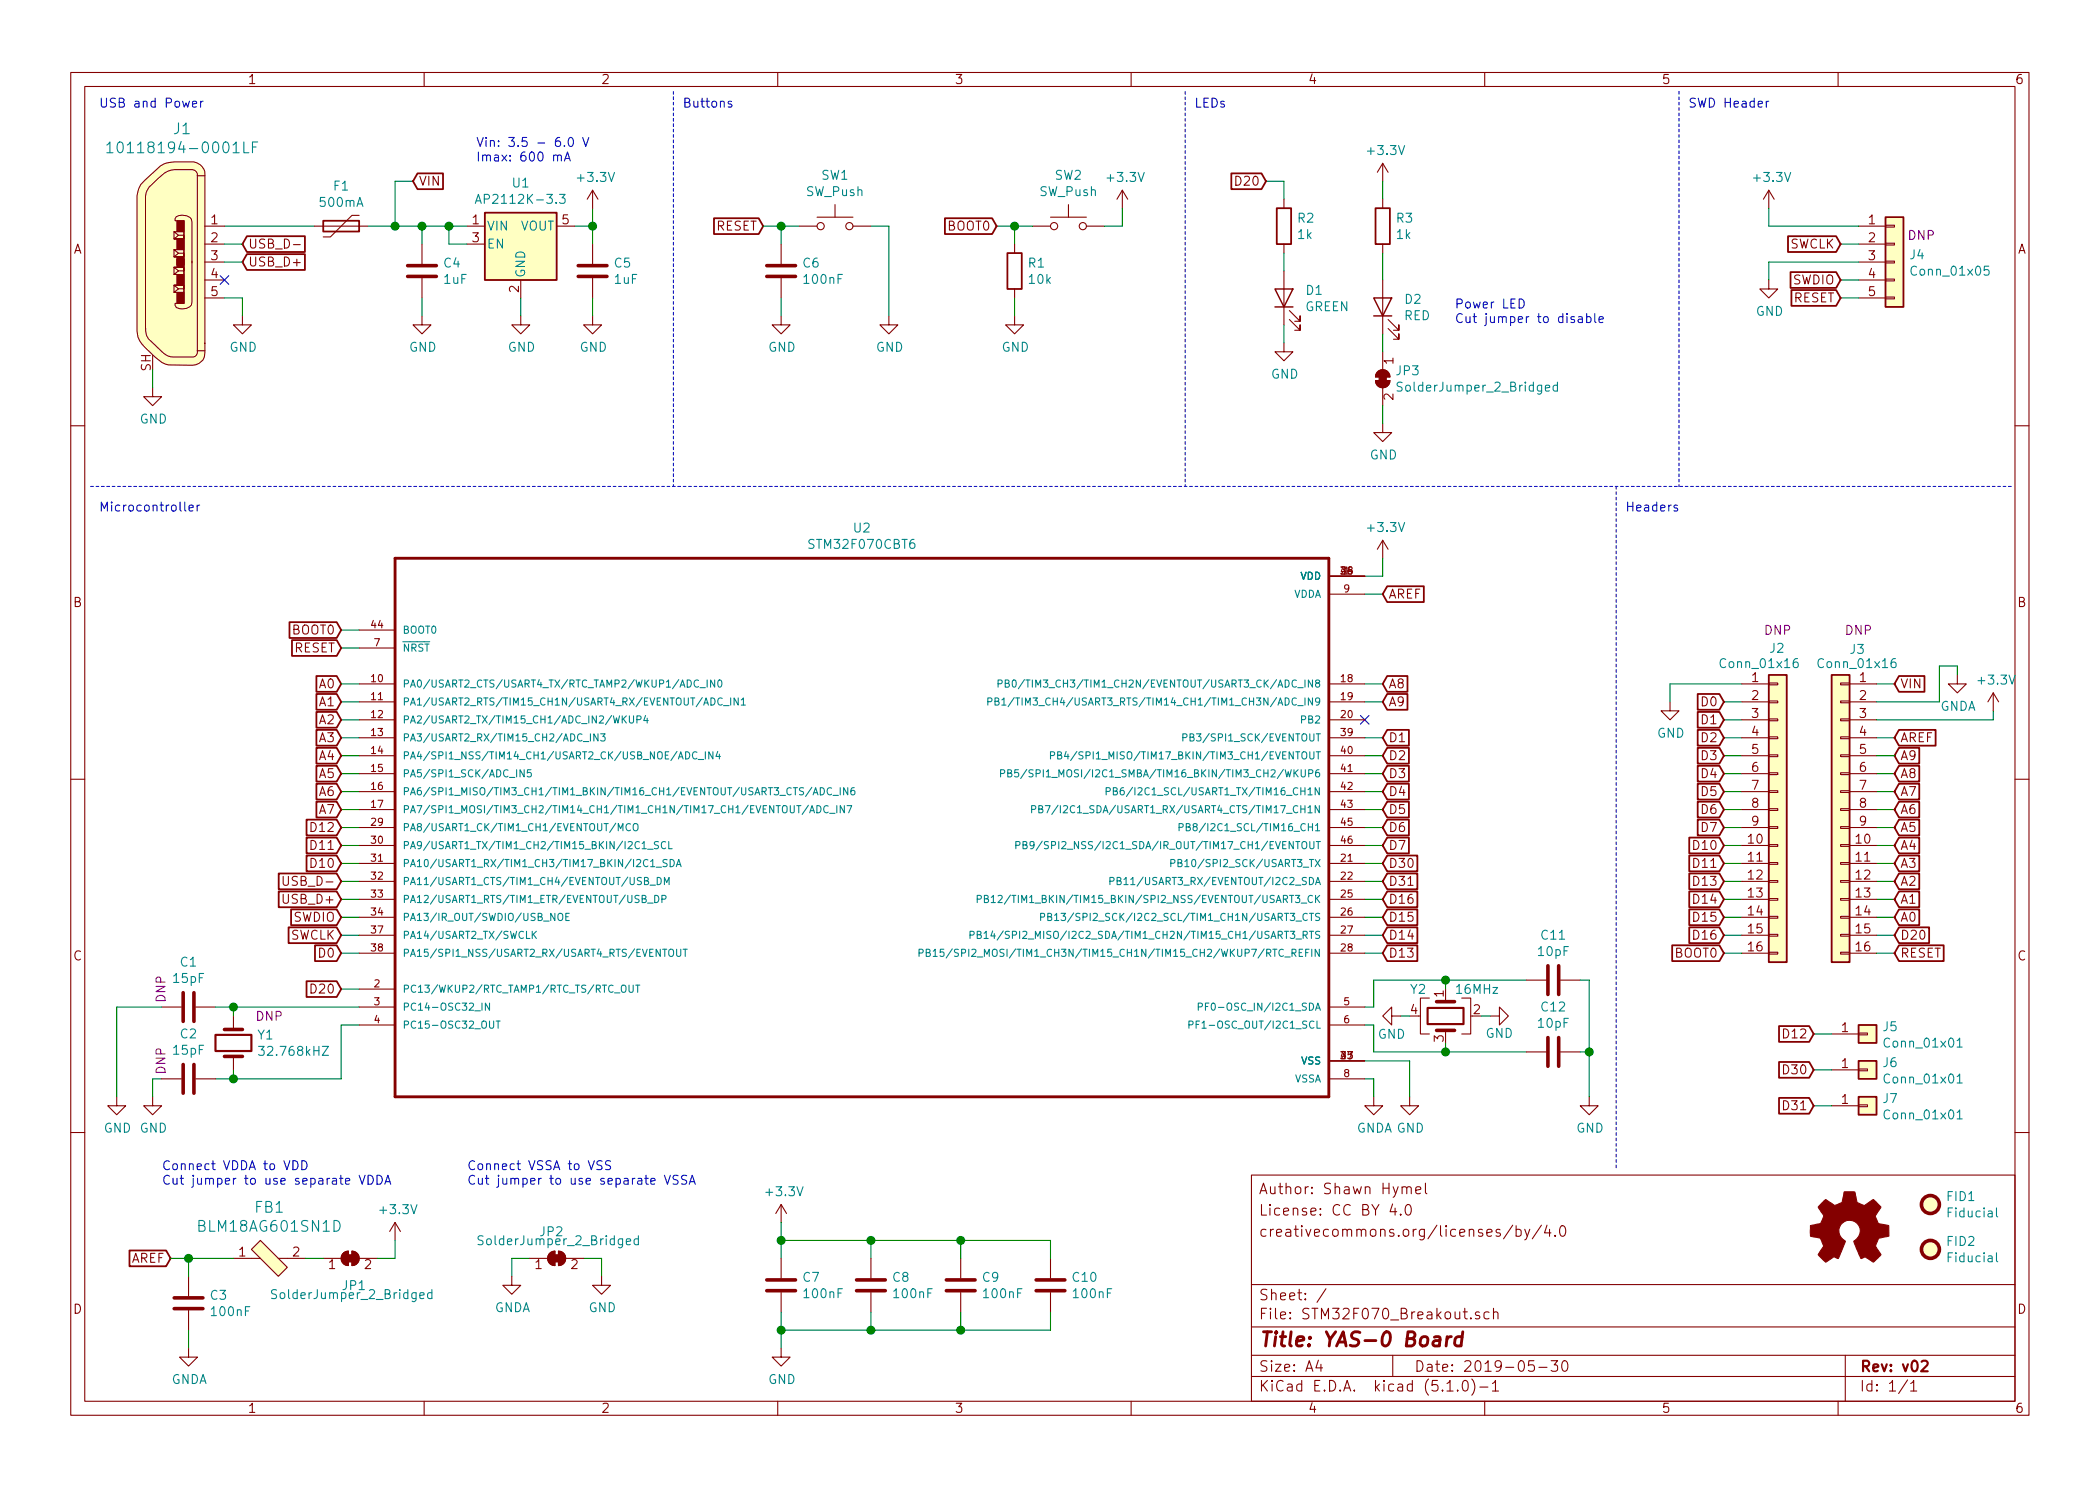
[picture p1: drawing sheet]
EESchema Schematic File Version 4
LIBS:STM32F070_Breakout-cache
EELAYER 29 0
EELAYER END
$Descr A4 11693 8268
encoding utf-8
Sheet 1 1
Title "YAS-0 Board"
Date "2019-05-30"
Rev "v02"
Comp ""
Comment1 ""
Comment2 "creativecommons.org/licenses/by/4.0"
Comment3 "License: CC BY 4.0"
Comment4 "Author: Shawn Hymel"
$EndDescr
$Comp
L Device:Polyfuse F1
U 1 1
P 1900 1250
F 0 "F1" V 1675 1250 50  0000 C CNN
F 1 "500mA" V 1766 1250 50  0000 C CNN
F 2 "footprints:0ZCK0050FF2E" H 1950 1050 50  0001 L CNN
F 3 "~" H 1900 1250 50  0001 C CNN
	1    1900 1250
	0    1    1    0   
$EndComp
$Comp
L Regulator_Linear:AP2112K-3.3 U1
U 1 1
P 2900 1350
F 0 "U1" H 2900 1692 50  0000 C CNN
F 1 "AP2112K-3.3" H 2900 1601 50  0000 C CNN
F 2 "Package_TO_SOT_SMD:SOT-23-5" H 2900 1675 50  0001 C CNN
F 3 "https://www.diodes.com/assets/Datasheets/AP2112.pdf" H 2900 1450 50  0001 C CNN
	1    2900 1350
	1    0    0    -1  
$EndComp
$Comp
L Device:C C4
U 1 1
P 2350 1500
F 0 "C4" H 2465 1546 50  0000 L CNN
F 1 "1uF" H 2465 1455 50  0000 L CNN
F 2 "Capacitor_SMD:C_0603_1608Metric" H 2388 1350 50  0001 C CNN
F 3 "~" H 2350 1500 50  0001 C CNN
	1    2350 1500
	1    0    0    -1  
$EndComp
$Comp
L Device:C C5
U 1 1
P 3300 1500
F 0 "C5" H 3415 1546 50  0000 L CNN
F 1 "1uF" H 3415 1455 50  0000 L CNN
F 2 "Capacitor_SMD:C_0603_1608Metric" H 3338 1350 50  0001 C CNN
F 3 "~" H 3300 1500 50  0001 C CNN
	1    3300 1500
	1    0    0    -1  
$EndComp
$Comp
L Device:R R2
U 1 1
P 7150 1250
F 0 "R2" H 7220 1296 50  0000 L CNN
F 1 "1k" H 7220 1205 50  0000 L CNN
F 2 "Resistor_SMD:R_0603_1608Metric" V 7080 1250 50  0001 C CNN
F 3 "~" H 7150 1250 50  0001 C CNN
	1    7150 1250
	1    0    0    -1  
$EndComp
$Comp
L Device:R R3
U 1 1
P 7700 1250
F 0 "R3" H 7770 1296 50  0000 L CNN
F 1 "1k" H 7770 1205 50  0000 L CNN
F 2 "Resistor_SMD:R_0603_1608Metric" V 7630 1250 50  0001 C CNN
F 3 "~" H 7700 1250 50  0001 C CNN
	1    7700 1250
	1    0    0    -1  
$EndComp
$Comp
L Device:LED D1
U 1 1
P 7150 1650
F 0 "D1" V 7189 1533 50  0000 R CNN
F 1 "GREEN" V 7098 1533 50  0000 R CNN
F 2 "digikey-footprints:LED_0603" H 7150 1650 50  0001 C CNN
F 3 "~" H 7150 1650 50  0001 C CNN
	1    7150 1650
	0    -1   -1   0   
$EndComp
$Comp
L Device:LED D2
U 1 1
P 7700 1700
F 0 "D2" V 7739 1583 50  0000 R CNN
F 1 "RED" V 7648 1583 50  0000 R CNN
F 2 "digikey-footprints:LED_0603" H 7700 1700 50  0001 C CNN
F 3 "~" H 7700 1700 50  0001 C CNN
	1    7700 1700
	0    -1   -1   0   
$EndComp
$Comp
L Jumper:SolderJumper_2_Bridged JP3
U 1 1
P 7700 2100
F 0 "JP3" V 7654 2168 50  0000 L CNN
F 1 "SolderJumper_2_Bridged" V 7745 2168 50  0000 L CNN
F 2 "Jumper:SolderJumper-2_P1.3mm_Bridged_RoundedPad1.0x1.5mm" H 7700 2100 50  0001 C CNN
F 3 "~" H 7700 2100 50  0001 C CNN
	1    7700 2100
	0    1    1    0   
$EndComp
Text Notes 8100 1800 0    50   ~ 0
Power LED\nCut jumper to disable
Text GLabel 1350 1450 2    50   Input ~ 0
USB_D+
Text GLabel 1350 1350 2    50   Input ~ 0
USB_D-
Wire Wire Line
	1250 1250 1750 1250
Wire Wire Line
	2050 1250 2200 1250
Wire Wire Line
	2600 1350 2500 1350
Wire Wire Line
	2500 1350 2500 1250
Connection ~ 2500 1250
Wire Wire Line
	2500 1250 2600 1250
Wire Wire Line
	2350 1250 2350 1350
Connection ~ 2350 1250
Wire Wire Line
	2350 1250 2500 1250
Wire Wire Line
	3200 1250 3300 1250
Wire Wire Line
	3300 1250 3300 1350
Wire Wire Line
	3300 1250 3300 1150
Connection ~ 3300 1250
$Comp
L power:GND #PWR06
U 1 1
P 2350 1750
F 0 "#PWR06" H 2350 1500 50  0001 C CNN
F 1 "GND" H 2355 1577 50  0000 C CNN
F 2 "" H 2350 1750 50  0001 C CNN
F 3 "" H 2350 1750 50  0001 C CNN
	1    2350 1750
	1    0    0    -1  
$EndComp
$Comp
L power:GND #PWR08
U 1 1
P 2900 1750
F 0 "#PWR08" H 2900 1500 50  0001 C CNN
F 1 "GND" H 2905 1577 50  0000 C CNN
F 2 "" H 2900 1750 50  0001 C CNN
F 3 "" H 2900 1750 50  0001 C CNN
	1    2900 1750
	1    0    0    -1  
$EndComp
$Comp
L power:GND #PWR010
U 1 1
P 3300 1750
F 0 "#PWR010" H 3300 1500 50  0001 C CNN
F 1 "GND" H 3305 1577 50  0000 C CNN
F 2 "" H 3300 1750 50  0001 C CNN
F 3 "" H 3300 1750 50  0001 C CNN
	1    3300 1750
	1    0    0    -1  
$EndComp
Wire Wire Line
	2350 1650 2350 1750
Wire Wire Line
	2900 1650 2900 1750
Wire Wire Line
	3300 1650 3300 1750
$Comp
L power:+3.3V #PWR09
U 1 1
P 3300 1150
F 0 "#PWR09" H 3300 1000 50  0001 C CNN
F 1 "+3.3V" H 3315 1323 50  0000 C CNN
F 2 "" H 3300 1150 50  0001 C CNN
F 3 "" H 3300 1150 50  0001 C CNN
	1    3300 1150
	1    0    0    -1  
$EndComp
Wire Wire Line
	2200 1250 2200 1000
Wire Wire Line
	2200 1000 2300 1000
Connection ~ 2200 1250
Wire Wire Line
	2200 1250 2350 1250
Text GLabel 2300 1000 2    50   Input ~ 0
VIN
$Comp
L power:+3.3V #PWR019
U 1 1
P 7700 1000
F 0 "#PWR019" H 7700 850 50  0001 C CNN
F 1 "+3.3V" H 7715 1173 50  0000 C CNN
F 2 "" H 7700 1000 50  0001 C CNN
F 3 "" H 7700 1000 50  0001 C CNN
	1    7700 1000
	1    0    0    -1  
$EndComp
$Comp
L power:GND #PWR018
U 1 1
P 7150 1900
F 0 "#PWR018" H 7150 1650 50  0001 C CNN
F 1 "GND" H 7155 1727 50  0000 C CNN
F 2 "" H 7150 1900 50  0001 C CNN
F 3 "" H 7150 1900 50  0001 C CNN
	1    7150 1900
	1    0    0    -1  
$EndComp
$Comp
L power:GND #PWR020
U 1 1
P 7700 2350
F 0 "#PWR020" H 7700 2100 50  0001 C CNN
F 1 "GND" H 7705 2177 50  0000 C CNN
F 2 "" H 7700 2350 50  0001 C CNN
F 3 "" H 7700 2350 50  0001 C CNN
	1    7700 2350
	1    0    0    -1  
$EndComp
Wire Wire Line
	7150 1000 7150 1100
Wire Wire Line
	7150 1400 7150 1500
Wire Wire Line
	7150 1800 7150 1900
Wire Wire Line
	7700 1000 7700 1100
Wire Wire Line
	7700 1400 7700 1550
Wire Wire Line
	7700 1850 7700 1950
Wire Wire Line
	7700 2250 7700 2350
Wire Wire Line
	7150 1000 7050 1000
Text GLabel 7050 1000 0    50   Input ~ 0
D20
$Comp
L Connector_Generic:Conn_01x05 J4
U 1 1
P 10550 1450
F 0 "J4" H 10630 1492 50  0000 L CNN
F 1 "Conn_01x05" H 10630 1401 50  0000 L CNN
F 2 "STM32F070_Breakout:PinHeader_1x05_P2.54mm_Vertical_NoSilk" H 10550 1450 50  0001 C CNN
F 3 "~" H 10550 1450 50  0001 C CNN
F 4 "DNP" H 10700 1600 50  0000 C CNN "Config"
	1    10550 1450
	1    0    0    -1  
$EndComp
Wire Wire Line
	10350 1250 9850 1250
$Comp
L power:+3.3V #PWR026
U 1 1
P 9850 1150
F 0 "#PWR026" H 9850 1000 50  0001 C CNN
F 1 "+3.3V" H 9865 1323 50  0000 C CNN
F 2 "" H 9850 1150 50  0001 C CNN
F 3 "" H 9850 1150 50  0001 C CNN
	1    9850 1150
	1    0    0    -1  
$EndComp
Wire Wire Line
	9850 1250 9850 1150
Wire Wire Line
	10350 1650 10250 1650
Wire Wire Line
	10350 1550 10250 1550
Wire Wire Line
	10350 1350 10250 1350
Text GLabel 10250 1350 0    50   Input ~ 0
SWCLK
Text GLabel 10250 1650 0    50   Input ~ 0
RESET
Text GLabel 10250 1550 0    50   Input ~ 0
SWDIO
$Comp
L power:GND #PWR027
U 1 1
P 9850 1550
F 0 "#PWR027" H 9850 1300 50  0001 C CNN
F 1 "GND" H 9855 1377 50  0000 C CNN
F 2 "" H 9850 1550 50  0001 C CNN
F 3 "" H 9850 1550 50  0001 C CNN
	1    9850 1550
	1    0    0    -1  
$EndComp
Wire Wire Line
	9850 1450 9850 1550
Wire Wire Line
	9850 1450 10350 1450
Text Notes 9400 600  0    50   ~ 0
SWD Header
Text Notes 6650 600  0    50   ~ 0
LEDs
Text Notes 550  600  0    50   ~ 0
USB and Power
Wire Wire Line
	9700 3900 9600 3900
Wire Wire Line
	9700 4000 9600 4000
Wire Wire Line
	9700 4100 9600 4100
Wire Wire Line
	9700 4200 9600 4200
Wire Wire Line
	9700 4300 9600 4300
Wire Wire Line
	9700 4400 9600 4400
Wire Wire Line
	9700 4500 9600 4500
Wire Wire Line
	9700 4600 9600 4600
Wire Wire Line
	9700 4700 9600 4700
Wire Wire Line
	9700 4800 9600 4800
Wire Wire Line
	9700 4900 9600 4900
Wire Wire Line
	9700 5000 9600 5000
Wire Wire Line
	9700 5100 9600 5100
Wire Wire Line
	9700 5200 9600 5200
Wire Wire Line
	10450 5200 10550 5200
Wire Wire Line
	10450 5100 10550 5100
Wire Wire Line
	10450 5000 10550 5000
Wire Wire Line
	10450 4900 10550 4900
Wire Wire Line
	10450 4800 10550 4800
Wire Wire Line
	10450 4700 10550 4700
Wire Wire Line
	10450 4600 10550 4600
Wire Wire Line
	10450 4500 10550 4500
Wire Wire Line
	10450 4400 10550 4400
Wire Wire Line
	10450 4300 10550 4300
Wire Wire Line
	10450 3800 10550 3800
Text GLabel 10550 5100 2    50   Input ~ 0
A0
Text GLabel 10550 5000 2    50   Input ~ 0
A1
Text GLabel 10550 4900 2    50   Input ~ 0
A2
Text GLabel 10550 4800 2    50   Input ~ 0
A3
Text GLabel 10550 4600 2    50   Input ~ 0
A5
Text GLabel 10550 4500 2    50   Input ~ 0
A6
Text GLabel 10550 4400 2    50   Input ~ 0
A7
Text GLabel 10550 4300 2    50   Input ~ 0
A8
Text GLabel 10550 4200 2    50   Input ~ 0
A9
Text GLabel 10550 3800 2    50   Input ~ 0
VIN
$Comp
L power:+3.3V #PWR028
U 1 1
P 11100 3950
F 0 "#PWR028" H 11100 3800 50  0001 C CNN
F 1 "+3.3V" H 11115 4123 50  0000 C CNN
F 2 "" H 11100 3950 50  0001 C CNN
F 3 "" H 11100 3950 50  0001 C CNN
	1    11100 3950
	1    0    0    -1  
$EndComp
Text Notes 9050 2850 0    50   ~ 0
Headers
$Comp
L Switch:SW_Push SW1
U 1 1
P 4650 1250
F 0 "SW1" H 4650 1535 50  0000 C CNN
F 1 "SW_Push" H 4650 1444 50  0000 C CNN
F 2 "Button_Switch_SMD:SW_SPST_PTS810" H 4650 1450 50  0001 C CNN
F 3 "~" H 4650 1450 50  0001 C CNN
	1    4650 1250
	1    0    0    -1  
$EndComp
Wire Wire Line
	2000 3500 1900 3500
Wire Wire Line
	2000 3600 1900 3600
Text GLabel 1900 3500 0    50   Input ~ 0
BOOT0
Text GLabel 1900 3600 0    50   Input ~ 0
RESET
$Comp
L power:GND #PWR015
U 1 1
P 4950 1750
F 0 "#PWR015" H 4950 1500 50  0001 C CNN
F 1 "GND" H 4955 1577 50  0000 C CNN
F 2 "" H 4950 1750 50  0001 C CNN
F 3 "" H 4950 1750 50  0001 C CNN
	1    4950 1750
	1    0    0    -1  
$EndComp
Wire Wire Line
	4850 1250 4950 1250
Text GLabel 4250 1250 0    50   Input ~ 0
RESET
Wire Wire Line
	4250 1250 4350 1250
$Comp
L Device:C C6
U 1 1
P 4350 1500
F 0 "C6" H 4465 1546 50  0000 L CNN
F 1 "100nF" H 4465 1455 50  0000 L CNN
F 2 "Capacitor_SMD:C_0603_1608Metric" H 4388 1350 50  0001 C CNN
F 3 "~" H 4350 1500 50  0001 C CNN
	1    4350 1500
	1    0    0    -1  
$EndComp
Wire Wire Line
	4950 1250 4950 1750
Wire Wire Line
	4350 1250 4350 1350
Connection ~ 4350 1250
Wire Wire Line
	4350 1250 4450 1250
$Comp
L power:GND #PWR012
U 1 1
P 4350 1750
F 0 "#PWR012" H 4350 1500 50  0001 C CNN
F 1 "GND" H 4355 1577 50  0000 C CNN
F 2 "" H 4350 1750 50  0001 C CNN
F 3 "" H 4350 1750 50  0001 C CNN
	1    4350 1750
	1    0    0    -1  
$EndComp
Wire Wire Line
	4350 1650 4350 1750
$Comp
L Switch:SW_Push SW2
U 1 1
P 5950 1250
F 0 "SW2" H 5950 1535 50  0000 C CNN
F 1 "SW_Push" H 5950 1444 50  0000 C CNN
F 2 "Button_Switch_SMD:SW_SPST_PTS810" H 5950 1450 50  0001 C CNN
F 3 "~" H 5950 1450 50  0001 C CNN
	1    5950 1250
	1    0    0    -1  
$EndComp
Wire Wire Line
	5750 1250 5650 1250
Wire Wire Line
	5650 1250 5650 1350
Connection ~ 5650 1250
Wire Wire Line
	5550 1250 5650 1250
Text GLabel 5550 1250 0    50   Input ~ 0
BOOT0
$Comp
L Device:R R1
U 1 1
P 5650 1500
F 0 "R1" H 5720 1546 50  0000 L CNN
F 1 "10k" H 5720 1455 50  0000 L CNN
F 2 "Resistor_SMD:R_0603_1608Metric" V 5580 1500 50  0001 C CNN
F 3 "~" H 5650 1500 50  0001 C CNN
	1    5650 1500
	1    0    0    -1  
$EndComp
$Comp
L power:GND #PWR016
U 1 1
P 5650 1750
F 0 "#PWR016" H 5650 1500 50  0001 C CNN
F 1 "GND" H 5655 1577 50  0000 C CNN
F 2 "" H 5650 1750 50  0001 C CNN
F 3 "" H 5650 1750 50  0001 C CNN
	1    5650 1750
	1    0    0    -1  
$EndComp
Wire Wire Line
	5650 1650 5650 1750
$Comp
L power:+3.3V #PWR017
U 1 1
P 6250 1150
F 0 "#PWR017" H 6250 1000 50  0001 C CNN
F 1 "+3.3V" H 6265 1323 50  0000 C CNN
F 2 "" H 6250 1150 50  0001 C CNN
F 3 "" H 6250 1150 50  0001 C CNN
	1    6250 1150
	1    0    0    -1  
$EndComp
Wire Wire Line
	6150 1250 6250 1250
Wire Wire Line
	6250 1250 6250 1150
Text Notes 3800 600  0    50   ~ 0
Buttons
Text GLabel 1900 3800 0    50   Input ~ 0
A0
Wire Wire Line
	2000 3800 1900 3800
Wire Wire Line
	1900 3900 2000 3900
Wire Wire Line
	2000 4000 1900 4000
Wire Wire Line
	1900 4100 2000 4100
Wire Wire Line
	2000 4200 1900 4200
Wire Wire Line
	1900 4300 2000 4300
Wire Wire Line
	2000 4400 1900 4400
Wire Wire Line
	2000 4500 1900 4500
Wire Wire Line
	2000 4700 1900 4700
Wire Wire Line
	1900 4800 2000 4800
Wire Wire Line
	2000 4900 1900 4900
Wire Wire Line
	1900 5000 2000 5000
Wire Wire Line
	2000 5100 1900 5100
Wire Wire Line
	1900 5200 2000 5200
Wire Wire Line
	2000 5300 1900 5300
Wire Wire Line
	2000 5500 1900 5500
Wire Wire Line
	2000 5700 1900 5700
Wire Wire Line
	7600 3200 7700 3200
Wire Wire Line
	7600 3800 7700 3800
Wire Wire Line
	7700 3900 7600 3900
Wire Wire Line
	7700 4100 7600 4100
Wire Wire Line
	7600 4200 7700 4200
Wire Wire Line
	7700 4300 7600 4300
Wire Wire Line
	7600 4400 7700 4400
Wire Wire Line
	7700 4500 7600 4500
Wire Wire Line
	7600 4600 7700 4600
Wire Wire Line
	7600 4700 7700 4700
Wire Wire Line
	7700 5000 7600 5000
Wire Wire Line
	7600 5100 7700 5100
Wire Wire Line
	7700 5200 7600 5200
Wire Wire Line
	7600 5300 7700 5300
Text GLabel 1900 3900 0    50   Input ~ 0
A1
Text GLabel 1900 4000 0    50   Input ~ 0
A2
Text GLabel 1900 4100 0    50   Input ~ 0
A3
Text GLabel 1900 4200 0    50   Input ~ 0
A4
Text GLabel 1900 4300 0    50   Input ~ 0
A5
Text GLabel 1900 4400 0    50   Input ~ 0
A6
Text GLabel 1900 4500 0    50   Input ~ 0
A7
Text GLabel 1900 4700 0    50   Input ~ 0
D11
Text GLabel 1900 4800 0    50   Input ~ 0
D10
Text GLabel 1900 4900 0    50   Input ~ 0
USB_D-
Text GLabel 1900 5000 0    50   Input ~ 0
USB_D+
Text GLabel 1900 5100 0    50   Input ~ 0
SWDIO
Text GLabel 1900 5200 0    50   Input ~ 0
SWCLK
Text GLabel 1900 5300 0    50   Input ~ 0
D0
Text GLabel 1900 5500 0    50   Input ~ 0
D20
$Comp
L power:+3.3V #PWR021
U 1 1
P 7700 3100
F 0 "#PWR021" H 7700 2950 50  0001 C CNN
F 1 "+3.3V" H 7715 3273 50  0000 C CNN
F 2 "" H 7700 3100 50  0001 C CNN
F 3 "" H 7700 3100 50  0001 C CNN
	1    7700 3100
	1    0    0    -1  
$EndComp
Wire Wire Line
	7700 3200 7700 3100
$Comp
L dk_Ferrite-Beads-and-Chips:BLM18AG601SN1D FB1
U 1 1
P 1500 7000
F 0 "FB1" H 1500 7287 60  0000 C CNN
F 1 "BLM18AG601SN1D" H 1500 7181 60  0000 C CNN
F 2 "Resistor_SMD:R_0603_1608Metric" H 1700 7200 60  0001 L CNN
F 3 "https://www.murata.com/en-us/products/productdata/8796738650142/ENFA0003.pdf" H 1700 7300 60  0001 L CNN
F 4 "490-1014-1-ND" H 1700 7400 60  0001 L CNN "Digi-Key_PN"
F 5 "BLM18AG601SN1D" H 1700 7500 60  0001 L CNN "MPN"
F 6 "Filters" H 1700 7600 60  0001 L CNN "Category"
F 7 "Ferrite Beads and Chips" H 1700 7700 60  0001 L CNN "Family"
F 8 "https://www.murata.com/en-us/products/productdata/8796738650142/ENFA0003.pdf" H 1700 7800 60  0001 L CNN "DK_Datasheet_Link"
F 9 "/product-detail/en/murata-electronics-north-america/BLM18AG601SN1D/490-1014-1-ND/584462" H 1700 7900 60  0001 L CNN "DK_Detail_Page"
F 10 "FERRITE BEAD 600 OHM 0603 1LN" H 1700 8000 60  0001 L CNN "Description"
F 11 "Murata Electronics North America" H 1700 8100 60  0001 L CNN "Manufacturer"
F 12 "Active" H 1700 8200 60  0001 L CNN "Status"
	1    1500 7000
	1    0    0    -1  
$EndComp
Wire Wire Line
	7600 3300 7700 3300
Text GLabel 7700 3300 2    50   Input ~ 0
AREF
Text GLabel 950  7000 0    50   Input ~ 0
AREF
$Comp
L Device:C C3
U 1 1
P 1050 7250
F 0 "C3" H 1165 7296 50  0000 L CNN
F 1 "100nF" H 1165 7205 50  0000 L CNN
F 2 "Capacitor_SMD:C_0603_1608Metric" H 1088 7100 50  0001 C CNN
F 3 "~" H 1050 7250 50  0001 C CNN
	1    1050 7250
	1    0    0    -1  
$EndComp
Wire Wire Line
	950  7000 1050 7000
Wire Wire Line
	1050 7000 1050 7100
Connection ~ 1050 7000
Wire Wire Line
	1050 7000 1300 7000
$Comp
L Jumper:SolderJumper_2_Bridged JP1
U 1 1
P 1950 7000
F 0 "JP1" H 1900 6850 50  0000 L CNN
F 1 "SolderJumper_2_Bridged" H 1500 6800 50  0000 L CNN
F 2 "Jumper:SolderJumper-2_P1.3mm_Bridged_RoundedPad1.0x1.5mm" H 1950 7000 50  0001 C CNN
F 3 "~" H 1950 7000 50  0001 C CNN
	1    1950 7000
	1    0    0    -1  
$EndComp
Wire Wire Line
	1700 7000 1800 7000
$Comp
L power:+3.3V #PWR05
U 1 1
P 2200 6900
F 0 "#PWR05" H 2200 6750 50  0001 C CNN
F 1 "+3.3V" H 2215 7073 50  0000 C CNN
F 2 "" H 2200 6900 50  0001 C CNN
F 3 "" H 2200 6900 50  0001 C CNN
	1    2200 6900
	1    0    0    -1  
$EndComp
Wire Wire Line
	2100 7000 2200 7000
Wire Wire Line
	2200 7000 2200 6900
Text Notes 900  6600 0    50   ~ 0
Connect VDDA to VDD\nCut jumper to use separate VDDA
$Comp
L power:GNDA #PWR04
U 1 1
P 1050 7500
F 0 "#PWR04" H 1050 7250 50  0001 C CNN
F 1 "GNDA" H 1055 7327 50  0000 C CNN
F 2 "" H 1050 7500 50  0001 C CNN
F 3 "" H 1050 7500 50  0001 C CNN
	1    1050 7500
	1    0    0    -1  
$EndComp
Wire Wire Line
	1050 7400 1050 7500
Text Notes 2600 6600 0    50   ~ 0
Connect VSSA to VSS\nCut jumper to use separate VSSA
Wire Wire Line
	3350 7000 3350 7100
Wire Wire Line
	3250 7000 3350 7000
Wire Wire Line
	2850 7000 2850 7100
Wire Wire Line
	2950 7000 2850 7000
$Comp
L power:GND #PWR011
U 1 1
P 3350 7100
F 0 "#PWR011" H 3350 6850 50  0001 C CNN
F 1 "GND" H 3355 6927 50  0000 C CNN
F 2 "" H 3350 7100 50  0001 C CNN
F 3 "" H 3350 7100 50  0001 C CNN
	1    3350 7100
	1    0    0    -1  
$EndComp
$Comp
L Jumper:SolderJumper_2_Bridged JP2
U 1 1
P 3100 7000
F 0 "JP2" H 3000 7150 50  0000 L CNN
F 1 "SolderJumper_2_Bridged" H 2650 7100 50  0000 L CNN
F 2 "Jumper:SolderJumper-2_P1.3mm_Bridged_RoundedPad1.0x1.5mm" H 3100 7000 50  0001 C CNN
F 3 "~" H 3100 7000 50  0001 C CNN
	1    3100 7000
	1    0    0    -1  
$EndComp
$Comp
L power:GNDA #PWR07
U 1 1
P 2850 7100
F 0 "#PWR07" H 2850 6850 50  0001 C CNN
F 1 "GNDA" H 2855 6927 50  0000 C CNN
F 2 "" H 2850 7100 50  0001 C CNN
F 3 "" H 2850 7100 50  0001 C CNN
	1    2850 7100
	1    0    0    -1  
$EndComp
$Comp
L power:GNDA #PWR022
U 1 1
P 7650 6100
F 0 "#PWR022" H 7650 5850 50  0001 C CNN
F 1 "GNDA" H 7655 5927 50  0000 C CNN
F 2 "" H 7650 6100 50  0001 C CNN
F 3 "" H 7650 6100 50  0001 C CNN
	1    7650 6100
	1    0    0    -1  
$EndComp
$Comp
L power:GND #PWR023
U 1 1
P 7850 6100
F 0 "#PWR023" H 7850 5850 50  0001 C CNN
F 1 "GND" H 7855 5927 50  0000 C CNN
F 2 "" H 7850 6100 50  0001 C CNN
F 3 "" H 7850 6100 50  0001 C CNN
	1    7850 6100
	1    0    0    -1  
$EndComp
$Comp
L Device:C C7
U 1 1
P 4350 7150
F 0 "C7" H 4465 7196 50  0000 L CNN
F 1 "100nF" H 4465 7105 50  0000 L CNN
F 2 "Capacitor_SMD:C_0603_1608Metric" H 4388 7000 50  0001 C CNN
F 3 "~" H 4350 7150 50  0001 C CNN
	1    4350 7150
	1    0    0    -1  
$EndComp
$Comp
L Device:C C9
U 1 1
P 5350 7150
F 0 "C9" H 5465 7196 50  0000 L CNN
F 1 "100nF" H 5465 7105 50  0000 L CNN
F 2 "Capacitor_SMD:C_0603_1608Metric" H 5388 7000 50  0001 C CNN
F 3 "~" H 5350 7150 50  0001 C CNN
	1    5350 7150
	1    0    0    -1  
$EndComp
$Comp
L Device:C C10
U 1 1
P 5850 7150
F 0 "C10" H 5965 7196 50  0000 L CNN
F 1 "100nF" H 5965 7105 50  0000 L CNN
F 2 "Capacitor_SMD:C_0603_1608Metric" H 5888 7000 50  0001 C CNN
F 3 "~" H 5850 7150 50  0001 C CNN
	1    5850 7150
	1    0    0    -1  
$EndComp
$Comp
L Device:C C8
U 1 1
P 4850 7150
F 0 "C8" H 4965 7196 50  0000 L CNN
F 1 "100nF" H 4965 7105 50  0000 L CNN
F 2 "Capacitor_SMD:C_0603_1608Metric" H 4888 7000 50  0001 C CNN
F 3 "~" H 4850 7150 50  0001 C CNN
	1    4850 7150
	1    0    0    -1  
$EndComp
$Comp
L power:+3.3V #PWR013
U 1 1
P 4350 6800
F 0 "#PWR013" H 4350 6650 50  0001 C CNN
F 1 "+3.3V" H 4365 6973 50  0000 C CNN
F 2 "" H 4350 6800 50  0001 C CNN
F 3 "" H 4350 6800 50  0001 C CNN
	1    4350 6800
	1    0    0    -1  
$EndComp
$Comp
L power:GND #PWR014
U 1 1
P 4350 7500
F 0 "#PWR014" H 4350 7250 50  0001 C CNN
F 1 "GND" H 4355 7327 50  0000 C CNN
F 2 "" H 4350 7500 50  0001 C CNN
F 3 "" H 4350 7500 50  0001 C CNN
	1    4350 7500
	1    0    0    -1  
$EndComp
Wire Wire Line
	4350 6800 4350 6900
Wire Wire Line
	4350 7300 4350 7400
Wire Wire Line
	4350 6900 4850 6900
Wire Wire Line
	4850 6900 4850 7000
Connection ~ 4350 6900
Wire Wire Line
	4350 6900 4350 7000
Wire Wire Line
	4850 6900 5350 6900
Wire Wire Line
	5350 6900 5350 7000
Connection ~ 4850 6900
Wire Wire Line
	5350 6900 5850 6900
Wire Wire Line
	5850 6900 5850 7000
Connection ~ 5350 6900
Wire Wire Line
	4850 7300 4850 7400
Connection ~ 4350 7400
Wire Wire Line
	4350 7400 4350 7500
Wire Wire Line
	5350 7300 5350 7400
Connection ~ 4850 7400
Wire Wire Line
	5850 7300 5850 7400
Connection ~ 5350 7400
Text GLabel 7700 3800 2    50   Input ~ 0
A8
Text GLabel 7700 3900 2    50   Input ~ 0
A9
NoConn ~ 7600 4000
Text GLabel 7700 4100 2    50   Input ~ 0
D1
Text GLabel 7700 4200 2    50   Input ~ 0
D2
Text GLabel 7700 4300 2    50   Input ~ 0
D3
Text GLabel 7700 4400 2    50   Input ~ 0
D4
Text GLabel 7700 4500 2    50   Input ~ 0
D5
Text GLabel 7700 4600 2    50   Input ~ 0
D6
Text GLabel 7700 4700 2    50   Input ~ 0
D7
Text GLabel 7700 5000 2    50   Input ~ 0
D16
Text GLabel 7700 5100 2    50   Input ~ 0
D15
Text GLabel 7700 5200 2    50   Input ~ 0
D14
Text GLabel 7700 5300 2    50   Input ~ 0
D13
$Comp
L Device:C C11
U 1 1
P 8650 5450
F 0 "C11" V 8398 5450 50  0000 C CNN
F 1 "10pF" V 8489 5450 50  0000 C CNN
F 2 "Capacitor_SMD:C_0603_1608Metric" H 8688 5300 50  0001 C CNN
F 3 "~" H 8650 5450 50  0001 C CNN
	1    8650 5450
	0    1    1    0   
$EndComp
$Comp
L power:GND #PWR025
U 1 1
P 8850 6100
F 0 "#PWR025" H 8850 5850 50  0001 C CNN
F 1 "GND" H 8855 5927 50  0000 C CNN
F 2 "" H 8850 6100 50  0001 C CNN
F 3 "" H 8850 6100 50  0001 C CNN
	1    8850 6100
	1    0    0    -1  
$EndComp
$Comp
L Device:Crystal Y1
U 1 1
P 1300 5800
F 0 "Y1" V 1254 5931 50  0000 L CNN
F 1 "32.768kHZ" V 1345 5931 50  0000 L CNN
F 2 "Crystal:Crystal_SMD_G8-2Pin_3.2x1.5mm" H 1300 5800 50  0001 C CNN
F 3 "~" H 1300 5800 50  0001 C CNN
F 4 "DNP" V 1150 6000 50  0000 C CNN "Config"
	1    1300 5800
	0    1    1    0   
$EndComp
$Comp
L Device:C C1
U 1 1
P 1050 5600
F 0 "C1" V 798 5600 50  0000 C CNN
F 1 "15pF" V 889 5600 50  0000 C CNN
F 2 "Capacitor_SMD:C_0603_1608Metric" H 1088 5450 50  0001 C CNN
F 3 "~" H 1050 5600 50  0001 C CNN
F 4 "DNP" H 950 5450 50  0000 C CNN "Config"
	1    1050 5600
	0    1    1    0   
$EndComp
Wire Wire Line
	1200 5600 1300 5600
Wire Wire Line
	1300 5650 1300 5600
Connection ~ 1300 5600
Wire Wire Line
	1300 5600 2000 5600
Wire Wire Line
	1200 6000 1300 6000
Wire Wire Line
	1900 6000 1900 5700
Wire Wire Line
	1300 5950 1300 6000
Connection ~ 1300 6000
Wire Wire Line
	1300 6000 1900 6000
$Comp
L power:GND #PWR02
U 1 1
P 850 6100
F 0 "#PWR02" H 850 5850 50  0001 C CNN
F 1 "GND" H 855 5927 50  0000 C CNN
F 2 "" H 850 6100 50  0001 C CNN
F 3 "" H 850 6100 50  0001 C CNN
	1    850  6100
	1    0    0    -1  
$EndComp
$Comp
L power:GND #PWR01
U 1 1
P 650 6100
F 0 "#PWR01" H 650 5850 50  0001 C CNN
F 1 "GND" H 655 5927 50  0000 C CNN
F 2 "" H 650 6100 50  0001 C CNN
F 3 "" H 650 6100 50  0001 C CNN
	1    650  6100
	1    0    0    -1  
$EndComp
Wire Wire Line
	900  6000 850  6000
Wire Wire Line
	850  6000 850  6100
Wire Wire Line
	900  5600 650  5600
Wire Wire Line
	650  5600 650  6100
Wire Wire Line
	7600 5600 7650 5600
Wire Wire Line
	7650 5600 7650 5450
Wire Wire Line
	7600 5700 7650 5700
Wire Wire Line
	7650 5700 7650 5850
Wire Notes Line
	11200 2700 500  2700
Wire Notes Line
	3750 500  3750 2700
Wire Notes Line
	6600 500  6600 2700
Wire Notes Line
	9350 500  9350 2700
Wire Notes Line
	9000 2700 9000 6500
Text Notes 550  2850 0    50   ~ 0
Microcontroller
$Comp
L Mechanical:Fiducial FID1
U 1 1
P 10750 6700
F 0 "FID1" H 10835 6746 50  0000 L CNN
F 1 "Fiducial" H 10835 6655 50  0000 L CNN
F 2 "Fiducial:Fiducial_1mm_Mask2mm" H 10750 6700 50  0001 C CNN
F 3 "~" H 10750 6700 50  0001 C CNN
	1    10750 6700
	1    0    0    -1  
$EndComp
$Comp
L Mechanical:Fiducial FID2
U 1 1
P 10750 6950
F 0 "FID2" H 10835 6996 50  0000 L CNN
F 1 "Fiducial" H 10835 6905 50  0000 L CNN
F 2 "Fiducial:Fiducial_1mm_Mask2mm" H 10750 6950 50  0001 C CNN
F 3 "~" H 10750 6950 50  0001 C CNN
	1    10750 6950
	1    0    0    -1  
$EndComp
$Comp
L Device:C C12
U 1 1
P 8650 5850
F 0 "C12" V 8398 5850 50  0000 C CNN
F 1 "10pF" V 8489 5850 50  0000 C CNN
F 2 "Capacitor_SMD:C_0603_1608Metric" H 8688 5700 50  0001 C CNN
F 3 "~" H 8650 5850 50  0001 C CNN
	1    8650 5850
	0    1    1    0   
$EndComp
Wire Wire Line
	7600 6000 7650 6000
Wire Wire Line
	7650 6000 7650 6100
Wire Wire Line
	7600 5900 7850 5900
Wire Wire Line
	7850 5900 7850 6100
$Comp
L Device:Crystal_GND24 Y2
U 1 1
P 8050 5650
F 0 "Y2" V 7900 5450 50  0000 L CNN
F 1 "16MHz" V 7900 5700 50  0000 L CNN
F 2 "Crystal:Crystal_SMD_SeikoEpson_TSX3225-4Pin_3.2x2.5mm" H 8050 5650 50  0001 C CNN
F 3 "~" H 8050 5650 50  0001 C CNN
	1    8050 5650
	0    1    1    0   
$EndComp
$Comp
L power:GND #PWR0101
U 1 1
P 7800 5650
F 0 "#PWR0101" H 7800 5400 50  0001 C CNN
F 1 "GND" V 7900 5600 50  0000 C CNN
F 2 "" H 7800 5650 50  0001 C CNN
F 3 "" H 7800 5650 50  0001 C CNN
	1    7800 5650
	0    1    1    0   
$EndComp
$Comp
L power:GND #PWR0102
U 1 1
P 8300 5650
F 0 "#PWR0102" H 8300 5400 50  0001 C CNN
F 1 "GND" V 8200 5600 50  0000 C CNN
F 2 "" H 8300 5650 50  0001 C CNN
F 3 "" H 8300 5650 50  0001 C CNN
	1    8300 5650
	0    -1   -1   0   
$EndComp
Wire Wire Line
	7650 5450 8050 5450
Wire Wire Line
	7650 5850 8050 5850
Wire Wire Line
	7850 5650 7800 5650
Wire Wire Line
	8250 5650 8300 5650
Wire Wire Line
	8050 5500 8050 5450
Connection ~ 8050 5450
Wire Wire Line
	8050 5800 8050 5850
Connection ~ 8050 5850
Wire Wire Line
	8050 5450 8500 5450
Wire Wire Line
	8050 5850 8500 5850
Wire Wire Line
	8800 5450 8850 5450
Wire Wire Line
	8850 5450 8850 5850
Wire Wire Line
	8800 5850 8850 5850
Connection ~ 8850 5850
Wire Wire Line
	8850 5850 8850 6100
Text GLabel 9600 3900 0    50   Input ~ 0
D0
Text GLabel 9600 4000 0    50   Input ~ 0
D1
Text GLabel 9600 4100 0    50   Input ~ 0
D2
Text GLabel 9600 4200 0    50   Input ~ 0
D3
Text GLabel 9600 4300 0    50   Input ~ 0
D4
Text GLabel 9600 4400 0    50   Input ~ 0
D5
Text GLabel 9600 4500 0    50   Input ~ 0
D6
Text GLabel 9600 4600 0    50   Input ~ 0
D7
Text GLabel 9600 4700 0    50   Input ~ 0
D10
Text GLabel 9600 4800 0    50   Input ~ 0
D11
Text GLabel 9600 4900 0    50   Input ~ 0
D13
Text GLabel 9600 5000 0    50   Input ~ 0
D14
Text GLabel 9600 5100 0    50   Input ~ 0
D15
Text GLabel 9600 5200 0    50   Input ~ 0
D16
$Comp
L power:GNDA #PWR0103
U 1 1
P 10900 3750
F 0 "#PWR0103" H 10900 3500 50  0001 C CNN
F 1 "GNDA" H 10905 3577 50  0000 C CNN
F 2 "" H 10900 3750 50  0001 C CNN
F 3 "" H 10900 3750 50  0001 C CNN
	1    10900 3750
	1    0    0    -1  
$EndComp
Wire Wire Line
	10450 4100 10550 4100
Text GLabel 10550 4100 2    50   Input ~ 0
AREF
Text GLabel 10550 4700 2    50   Input ~ 0
A4
$Comp
L power:GND #PWR0104
U 1 1
P 9300 3900
F 0 "#PWR0104" H 9300 3650 50  0001 C CNN
F 1 "GND" H 9305 3727 50  0000 C CNN
F 2 "" H 9300 3900 50  0001 C CNN
F 3 "" H 9300 3900 50  0001 C CNN
	1    9300 3900
	1    0    0    -1  
$EndComp
Wire Wire Line
	9300 3800 9300 3900
Wire Wire Line
	9300 3800 9700 3800
$Comp
L Connector_Generic:Conn_01x16 J2
U 1 1
P 9900 4500
F 0 "J2" H 9850 5400 50  0000 L CNN
F 1 "Conn_01x16" H 9567 5315 50  0000 L CNN
F 2 "STM32F070_Breakout:PinHeader_1x16_P2.54mm_Vertical_NoSilk" H 9900 4500 50  0001 C CNN
F 3 "~" H 9900 4500 50  0001 C CNN
F 4 "DNP" H 9900 5500 50  0000 C CNN "Config"
	1    9900 4500
	1    0    0    -1  
$EndComp
$Comp
L Connector_Generic:Conn_01x16 J3
U 1 1
P 10250 4500
F 0 "J3" H 10157 5394 50  0000 C CNN
F 1 "Conn_01x16" H 10157 5315 50  0000 C CNN
F 2 "STM32F070_Breakout:PinHeader_1x16_P2.54mm_Vertical_NoSilk" H 10250 4500 50  0001 C CNN
F 3 "~" H 10250 4500 50  0001 C CNN
F 4 "DNP" H 10150 5500 50  0000 C CNN "Config"
	1    10250 4500
	-1   0    0    -1  
$EndComp
Wire Wire Line
	10450 3900 10800 3900
Wire Wire Line
	10800 3900 10800 3700
Wire Wire Line
	10800 3700 10900 3700
Wire Wire Line
	10900 3700 10900 3750
Wire Wire Line
	11100 4000 11100 3950
Wire Wire Line
	10450 4000 11100 4000
Wire Wire Line
	10450 5300 10550 5300
Wire Wire Line
	9700 5300 9600 5300
Text GLabel 10550 5200 2    50   Input ~ 0
D20
Text GLabel 10550 5300 2    50   Input ~ 0
RESET
Text GLabel 9600 5300 0    50   Input ~ 0
BOOT0
Wire Wire Line
	10450 4200 10550 4200
$Comp
L Graphic:Logo_Open_Hardware_Small #LOGO1
U 1 1
P 10300 6850
F 0 "#LOGO1" H 10300 7125 50  0001 C CNN
F 1 "Logo_Open_Hardware_Small" H 10300 6625 50  0001 C CNN
F 2 "" H 10300 6850 50  0001 C CNN
F 3 "~" H 10300 6850 50  0001 C CNN
	1    10300 6850
	1    0    0    -1  
$EndComp
$Comp
L dk_USB-DVI-HDMI-Connectors:10118194-0001LF J1
U 1 1
P 950 1450
F 0 "J1" H 1014 2195 60  0000 C CNN
F 1 "10118194-0001LF" H 1014 2089 60  0000 C CNN
F 2 "STM32F070_Breakout:USB_Micro_B_Female_10118194-0001LF_oversized_pads" H 1150 1650 60  0001 L CNN
F 3 "http://www.amphenol-icc.com/media/wysiwyg/files/drawing/10118194.pdf" H 1150 1750 60  0001 L CNN
F 4 "609-4618-1-ND" H 1150 1850 60  0001 L CNN "Digi-Key_PN"
F 5 "10118194-0001LF" H 1150 1950 60  0001 L CNN "MPN"
F 6 "Connectors, Interconnects" H 1150 2050 60  0001 L CNN "Category"
F 7 "USB, DVI, HDMI Connectors" H 1150 2150 60  0001 L CNN "Family"
F 8 "http://www.amphenol-icc.com/media/wysiwyg/files/drawing/10118194.pdf" H 1150 2250 60  0001 L CNN "DK_Datasheet_Link"
F 9 "/product-detail/en/amphenol-icc-fci/10118194-0001LF/609-4618-1-ND/2785382" H 1150 2350 60  0001 L CNN "DK_Detail_Page"
F 10 "CONN RCPT USB2.0 MICRO B SMD R/A" H 1150 2450 60  0001 L CNN "Description"
F 11 "Amphenol ICC (FCI)" H 1150 2550 60  0001 L CNN "Manufacturer"
F 12 "Active" H 1150 2650 60  0001 L CNN "Status"
	1    950  1450
	1    0    0    -1  
$EndComp
$Comp
L power:GND #PWR03
U 1 1
P 850 2150
F 0 "#PWR03" H 850 1900 50  0001 C CNN
F 1 "GND" H 855 1977 50  0000 C CNN
F 2 "" H 850 2150 50  0001 C CNN
F 3 "" H 850 2150 50  0001 C CNN
	1    850  2150
	1    0    0    -1  
$EndComp
$Comp
L power:GND #PWR0105
U 1 1
P 1350 1750
F 0 "#PWR0105" H 1350 1500 50  0001 C CNN
F 1 "GND" H 1355 1577 50  0000 C CNN
F 2 "" H 1350 1750 50  0001 C CNN
F 3 "" H 1350 1750 50  0001 C CNN
	1    1350 1750
	1    0    0    -1  
$EndComp
Wire Wire Line
	1250 1350 1350 1350
Wire Wire Line
	1250 1450 1350 1450
Wire Wire Line
	1250 1650 1350 1650
Wire Wire Line
	1350 1650 1350 1750
Wire Wire Line
	850  2050 850  2150
NoConn ~ 1250 1550
Text Notes 2650 900  0    50   ~ 0
Vin: 3.5 - 6.0 V\nImax: 600 mA
Wire Wire Line
	2000 4600 1900 4600
Text GLabel 1900 4600 0    50   Input ~ 0
D12
$Comp
L Connector_Generic:Conn_01x01 J5
U 1 1
P 10400 5750
F 0 "J5" H 10480 5792 50  0000 L CNN
F 1 "Conn_01x01" H 10480 5701 50  0000 L CNN
F 2 "STM32F070_Breakout:TestPoint_Pad_1.0x2.5mm" H 10400 5750 50  0001 C CNN
F 3 "~" H 10400 5750 50  0001 C CNN
	1    10400 5750
	1    0    0    -1  
$EndComp
$Comp
L Connector_Generic:Conn_01x01 J6
U 1 1
P 10400 5950
F 0 "J6" H 10480 5992 50  0000 L CNN
F 1 "Conn_01x01" H 10480 5901 50  0000 L CNN
F 2 "STM32F070_Breakout:TestPoint_Pad_1.0x2.5mm" H 10400 5950 50  0001 C CNN
F 3 "~" H 10400 5950 50  0001 C CNN
	1    10400 5950
	1    0    0    -1  
$EndComp
Wire Wire Line
	10200 5750 10100 5750
Wire Wire Line
	10200 5950 10100 5950
Text GLabel 10100 5750 0    50   Input ~ 0
D12
Wire Wire Line
	7600 4900 7700 4900
Text GLabel 7700 4900 2    50   Input ~ 0
D31
Text GLabel 10100 5950 0    50   Input ~ 0
D30
$Comp
L Connector_Generic:Conn_01x01 J7
U 1 1
P 10400 6150
F 0 "J7" H 10480 6192 50  0000 L CNN
F 1 "Conn_01x01" H 10480 6101 50  0000 L CNN
F 2 "STM32F070_Breakout:TestPoint_Pad_1.0x2.5mm" H 10400 6150 50  0001 C CNN
F 3 "~" H 10400 6150 50  0001 C CNN
	1    10400 6150
	1    0    0    -1  
$EndComp
Wire Wire Line
	10200 6150 10100 6150
Text GLabel 10100 6150 0    50   Input ~ 0
D31
Wire Wire Line
	7600 4800 7700 4800
Text GLabel 7700 4800 2    50   Input ~ 0
D30
Wire Wire Line
	5350 7400 4850 7400
Wire Wire Line
	4850 7400 4350 7400
Wire Wire Line
	5850 7400 5350 7400
$Comp
L STM32F070CBT6:STM32F070CBT6 U2
U 1 1
P 4800 4600
F 0 "U2" H 4800 6270 50  0000 C CNN
F 1 "STM32F070CBT6" H 4800 6179 50  0000 C CNN
F 2 "STM32F070CBT6:QFP50P900X900X160-48N" H 4800 4600 50  0001 L BNN
F 3 "" H 4800 4600 50  0001 L BNN
F 4 "Entry-level ARM Cortex-M0 Value line MCU with up to 128 Kbytes Flash, 48 MHz CPU" H 4800 4600 50  0001 L BNN "Field4"
F 5 "STMicroelectronics" H 4800 4600 50  0001 L BNN "Field5"
F 6 "None" H 4800 4600 50  0001 L BNN "Field6"
F 7 "STM32F070CBT6" H 4800 4600 50  0001 L BNN "Field7"
F 8 "LQFP-48 STMicroelectronics" H 4800 4600 50  0001 L BNN "Field8"
	1    4800 4600
	1    0    0    -1  
$EndComp
$Comp
L Device:C C2
U 1 1
P 1050 6000
F 0 "C2" V 798 6000 50  0000 C CNN
F 1 "15pF" V 889 6000 50  0000 C CNN
F 2 "Capacitor_SMD:C_0603_1608Metric" H 1088 5850 50  0001 C CNN
F 3 "~" H 1050 6000 50  0001 C CNN
F 4 "DNP" H 950 5850 50  0000 C CNN "Config"
	1    1050 6000
	0    1    1    0   
$EndComp
$EndSCHEMATC
